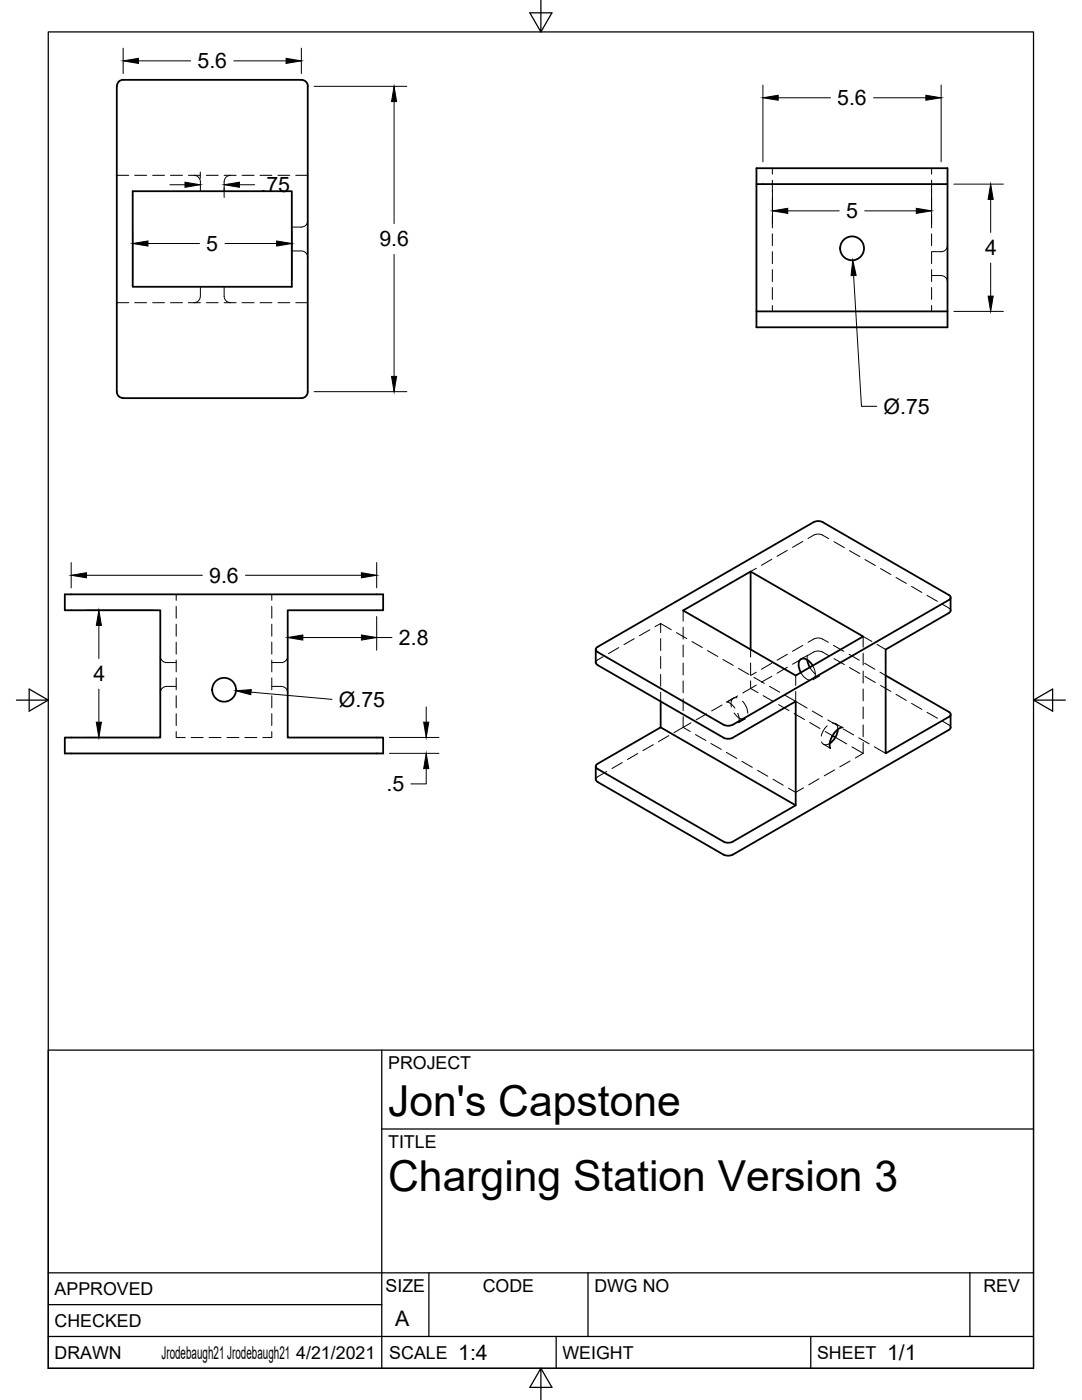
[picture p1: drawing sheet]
<svg xmlns="http://www.w3.org/2000/svg" width="216mm" height="279mm" viewBox="0 0 216 279" stroke-linecap="round" stroke-linejoin="round" font-family="sans-serif">
<!-- layer: Visible -->
<g fill="none" stroke="#000" stroke-width=".36">
<path d="M23.3 17.2v61a1.27 1.27 0 0 0 1.3 1.2M24.6 15.9h35.5M24.6 15.9a1.27 1.27 0 0 0-1.3 1.3M60.1 15.9a1.24 1.24 0 0 1 1.3 1.3v61a1.27 1.27 0 0 1-1.3 1.3M26.5 38.2h31.7v19h-31.7zM150.9 33.6h38.2v31.7h-38.2zM150.9 36.7h38.2M24.6 79.5h35.5M150.9 62.1h38.2M12.9 118.6h63.6v3.2h-19.1v25.4h19.1v3.2h-63.6v-3.2h19.1v-25.4h-19.1zM149.8 114.1v15.5M162.3 104.2l-43 24.9"/>
<path d="M162.4 104.2l1.1-.2 .7 .2 25.1 14.5 .3 .3v.5l-43.4 25.2M189.7 119.3v2.5M118.9 129.6v2.6l.3 .5M119.2 129.1l-.3 .5 .3 .5M119.3 130.1l25.1 14.6M119.3 132.7l25.1 14.5M131.8 140v5.2l-12.5 7.2M136.3 121.8l13.5-7.7 22.4 12.9-13.4 7.8zM161.1 131.7l.5 1.5M162.2 132.8a2.05 2.05 0 0 0-2.4-1.3 2.05 2.05 0 0 0 0 2.7M189.3 122.4l-12.6 7.2v20.7l12.6-7.2 .4-.5-.4-.5-12.6-7.3M189.7 121.8l-.4 .5"/>
<path d="M118.9 153v2.5l.3 .5M119.2 152.4l-.3 .5 .3 .6M119.3 156.1l25.1 14.5M131.8 145.2l27 15.5M144.4 144.6l.7 .2 1.1-.2M144.4 147.2l1.1 .2 .7-.2M146.2 147.2l12.6-7.2v20.7l-12.9 7.4-.8 .1-.7-.2-25.1-14.5M166.1 146.8l.6 .4M167.2 145.6a3.8 3.8 0 0 1-1.6 2.8M168 145.2l-.9 .4-.9 1.1-.6 1.6 .1 1M189.3 145.7l-43.1 24.9M189.7 142.6v2.6"/>
<path d="M189.7 145.2l-.4 .5M144.4 170.6l1.1 .2 .7-.2"/>
<circle cx="170" cy="49.6" r="2.38"/>
<circle cx="44.7" cy="137.7" r="2.38"/>
</g>
<!-- layer: Hidden -->
<g fill="none" stroke="#000" stroke-width=".2">
<path d="M23.3 35h2.4M26.9 35h2.4M30.5 35h2.3M34 35h2.4M37.6 35h2.4M38.7 35a1.29 1.29 0 0 1 1.3 1.3v1.9M41.2 35h2.3M44.7 35h2.4M46 35a1.3 1.3 0 0 0-1.3 1.3v1.9M48.3 35h2.4M51.9 35h2.4M55.5 35h2.3"/>
<path d="M59 35h2.4M154.1 33.6v1.2M154.1 36v2.3M154.1 39.5v2.4M185.9 33.6v1.2M185.9 36v2.3M185.9 39.5v2.4M40 57.2v1.9a1.3 1.3 0 0 1-1.3 1.3M44.7 57.2v1.9a1.33 1.33 0 0 0 1.3 1.3M58.2 50.1h1.9a1.3 1.3 0 0 1 1.3 1.3M61.4 44a1.25 1.25 0 0 1-1.3 1.3h-1.9M154.1 43.1v2.4"/>
<path d="M154.1 46.7v2.3M154.1 50.2v2.4M154.1 53.8v2.4M154.1 57.4v2.4M185.9 55h1.9a1.33 1.33 0 0 1 1.3 1.3M185.9 43.1v2.4M185.9 46.7v2.3M185.9 53.8v2.4M185.9 57.4v2.4M189.1 49a1.25 1.25 0 0 1-1.3 1.2h-1.9v2.4M23.3 60.4h2.4M26.9 60.4h2.4"/>
<path d="M30.5 60.4h2.3M34 60.4h2.4M37.6 60.4h2.4M41.2 60.4h2.3M44.7 60.4h2.4M48.3 60.4h2.4M51.9 60.4h2.4M55.5 60.4h2.3M59 60.4h2.4M154.1 61v1.1M185.9 61v1.1M35.2 118.6v1.2"/>
<path d="M54.2 118.6v1.2M150.9 113.4l-1.1 .7M154 111.6l-2.1 1.2M157.1 109.8l-2.1 1.2M160.2 108.1l-2.1 1.1M161.2 107.5l1.1-.7a2.02 2.02 0 0 1 1.8 0l1.3 .7M166.4 108.1l2.1 1.2M169.5 109.9l2.1 1.2M172.6 111.7l2.1 1.2M175.7 113.5l2.1 1.2M178.8 115.3l2 1.1M181.9 117l2 1.2"/>
<path d="M185 118.8l2 1.2M32 131a1.25 1.25 0 0 0 1.3 1.2h1.9M35.2 137h-1.9a1.29 1.29 0 0 0-1.3 1.3M35.2 121v2.4M35.2 124.6v2.4M35.2 128.1v2.4M35.2 131.7v2.4M35.2 135.3v2.4M35.2 138.9v2.3M54.2 137h1.9a1.29 1.29 0 0 1 1.3 1.3M54.2 121v2.4M54.2 124.6v2.4"/>
<path d="M54.2 128.1v2.4M54.2 131.7v2.4M54.2 135.3v2.4M54.2 138.9v2.3M57.4 131a1.25 1.25 0 0 1-1.3 1.2h-1.9M120.4 131l-1.3 .8-.2 .4M123.5 129.2l-2.1 1.3M126.6 127.5l-2.1 1.2M129.7 125.7l-2.1 1.2M130.7 125.1l1.1-.7v1.9M131.8 127.4v2.4M131.8 131v2.4"/>
<path d="M131.8 134.6v2.4M131.8 138.2v1.8M131.8 124.4l2.1 1.3M135 126.3l2 1.1M136.3 121.8v2.2M136.3 125.2v2.4M136.3 128.7v2.4M136.3 132.3v2.4M136.3 135.9v2.4M136.3 139.5v2.3M138.1 128l2 1.2M141.2 129.8l2 1.2"/>
<path d="M144.3 131.6l2 1.2M146.3 139.3l-1.3 .8 .8 .3 .8 .9M147.1 139.3a1.08 1.08 0 0 0-1.1 .4 1.08 1.08 0 0 0-.1 1.1v.3M147.2 138.9l-2.1 1.2M147.4 133.4l2 1.2M148.2 140l.8 1.2 .2 1.1M149.8 137.4l-1.6 .9M149.8 129.6v1.5M149.8 132.3v2.4M149.8 135.9v1.5M149.8 137.4l1.5 .8M150.5 135.2l2 1.2"/>
<path d="M150.9 136.7l-1.1 .7M150.9 134.2l-1.1 .6M152.3 138.8l2 1.2M153.5 137l2.1 1.2M154 132.4l-2.1 1.2M154 135l-2.1 1.1M156.6 138.7l2.2 1.3M157.1 130.6l-2.1 1.2M157.1 133.2l-2.1 1.2M158.8 134.8v2M158.8 138v2M158.8 140l2.2 1.3"/>
<path d="M159.8 134.2l.7 1 .6 .4 .5 .2M159.8 131.6l1.4-.8-.1 .9M160.2 131.4l-2.1 1.2M160.2 128.8l-2.1 1.2M161.2 130.8l1.1-.7a2.02 2.02 0 0 1 1.8 0l1.3 .8M161.2 128.2l1.1-.6a1.85 1.85 0 0 1 1.8 0l1.2 .6M161.6 133.2l1.1 1.3M162.2 132.8l.4 1.2 .1 .7-.1 .5M163.6 134.9l-1.4 .8M166.3 128.8l2.1 1.2M166.4 131.4l2.1 1.2M169.4 130.6l2.1 1.2"/>
<path d="M169.5 133.2l2.1 1.2M172.2 130.3v2.4M172.2 133.9v2.4M172.2 137.5v2.4M172.5 132.4l2.1 1.2M172.6 135l2.1 1.2M174 128l-1.8-1v2.2M175 128.6l1.7 1M175.6 134.2l1.1 .6M175.7 136.8l2.1 1.2M178.8 138.6l2 1.2M188.1 120.6l1.3 .8 .3 .4"/>
<path d="M35.2 142.4v2.4M35.2 146v1.2h1.8M38.1 147.2h2.4M41.7 147.2h2.4M45.3 147.2h2.4M48.9 147.2h2.3M54.2 142.4v2.4M54.2 146v1.2h-1.8M121.1 154l-2 1.1-.2 .4M124.2 152.2l-2.1 1.2M127.3 150.4l-2.1 1.2M130.4 148.6l-2.1 1.2"/>
<path d="M133.5 146.8l-2.1 1.2M136.3 143v2.2M136.3 145.2l1.4 .8M136.3 145.2l-1.8 1M137.9 144.3l-1.6 .9M138.8 146.6l2 1.2M141 142.5l-2.1 1.2M141.9 148.4l2 1.2M144.1 140.7l-2.1 1.2M144.9 150.2l2.1 1.2M146.5 142.3a2.07 2.07 0 0 0 2.2 1.2M147.2 142.4l.3 .9-.1 .9 1.3-.8"/>
<path d="M148.1 152l2 1.1M151.2 153.7l2 1.2M154.2 155.5l2.1 1.2M155.4 140.6l2 1.2M158.5 142.4l2 1.2M160.3 157.2l-1.5 .9-1.5-.8M161.6 144.2l2 1.2M162.1 141.9l2 1.2M163.4 155.4l-2 1.2M163.9 148.1l.1 .2a1.08 1.08 0 0 0 1.6 .1M164.3 148.5l1.4 .8M164.7 146l1.4 .8"/>
<path d="M165.1 144.9l-.8 .9-.4 1.1M165.2 143.7l2 1.2M165.7 149.3h.1M166.1 144.3h.2a1.03 1.03 0 0 1 .9 1.3M166.5 153.6l-2 1.2M166.7 147.2l2.3 1.3M166.7 144.4l1.3 .8M168 145.2h.1M168.3 145.5l2 1.2M169.6 151.9l-2 1.2M170 149.1l2.2 1.2M171.4 147.3l2 1.1"/>
<path d="M172.2 141.1v2.3M172.2 144.7v2.3M172.2 148.2v2.1M172.2 150.3l-1.5 1M174.5 149l2.2 1.3M181.9 140.4l2 1.2M185 142.2l2 1.1M188.1 143.9l1.3 .8 .3 .5"/>
</g>
<!-- layer: Border -->
<path d="M9.6 6.4h196.6v266.7h-196.6zM107.9 0v6.4l-2.2-3.8h4.4l-2.2 3.8M3.3 139.7h6.3l-3.8-2.2v4.4l3.8-2.2M206.2 139.7l3.8 2.2v-4.4l-3.8 2.2h6.4M107.9 273.1l2.2 3.8h-4.4l2.2-3.8v6.3" fill="none" stroke="#000" stroke-width=".25"/>
<!-- layer: Titleblock -->
<path d="M9.6 209.6h196.6v63.5h-196.6zM76.2 209.6v63.5M76.2 225.3h130M9.6 254h196.6M85.6 254v12.7M117.3 254v12.7M193.5 254v12.7M9.6 266.7h196.6M9.6 260.4h66.6M111 266.7v6.4M161.8 266.7v6.4" fill="none" stroke="#000" stroke-width=".25"/>
<!-- layer: Dimensions -->
<g fill="none" stroke="#000" stroke-width=".2">
<path d="M24.6 9.6v5.1M27.6 12.1h10.5M46.7 12.1h10.4M60.1 9.6v5.1M62.7 17.2h18.5M152.2 17v15.3M155.3 19.5h10.4M174.3 19.5h10.4M187.8 17v15.3M33.9 36.9h3M40 34.3v1.3M44.7 37.5v1.9"/>
<path d="M47.8 36.9h3M78.6 20.3v24.3M154.1 38v6.6M185.9 38v6.6M190.3 36.7h9.9M197.7 39.8v6.6M26.5 46.1v9.8M29.5 48.6h10.3M44.9 48.6h10.3M58.2 46.1v9.8M78.6 50.8v24.3M157.2 42.1h10.3"/>
<path d="M170.3 55l1.6 26.1h3M172.6 42.1h10.2M197.7 52.5v6.6M62.7 78.2h18.5M190.3 62.1h9.9M14.2 112.3v5M17.3 114.8h23.1M49 114.8h23.1M75.2 112.3v5M17.2 121.8h13.5M19.7 124.8v6.6M19.7 137.5v6.6"/>
<path d="M50.1 138.1l16.2 1.5M57.4 123v6.8M60.4 127.2h11.7M75.2 123v6.8M75.2 127.2h3M17.2 147.2h13.5M77.7 147.2h9.9M77.7 150.3h9.9M85 153.4v3h-3M85 141.1v3"/>
</g>
<g fill="#000" stroke="#000" stroke-width=".2">
<path d="M24.6 12.1l3-.5v1.1zM57.1 11.6l3 .5-3 .6zM152.2 19.5l3.1-.5v1zM184.7 19l3.1 .5-3.1 .5zM36.9 36.4l3.1 .5-3.1 .5zM44.7 36.9l3.1-.5v1zM78.6 17.2l.5 3.1h-1zM197.7 36.7l.5 3.1h-1zM26.5 48.6l3-.5v1zM55.2 48.1l3 .5-3 .5zM154.1 42.1l3.1-.5v1zM170.2 51.9l.6 3-1 .1z"/>
<path d="M182.8 41.6l3.1 .5-3.1 .5zM197.2 59.1h1l-.5 3zM78.1 75.1h1l-.5 3.1zM14.2 114.8l3.1-.5v1zM72.1 114.3l3.1 .5-3.1 .5zM19.7 121.8l.5 3h-1zM47.1 137.9l3-.3-.1 1zM57.4 127.2l3-.5v1zM72.1 126.7l3.1 .5-3.1 .5zM19.2 144.1h1l-.5 3.1zM84.5 144.1h1.1l-.6 3.1zM85 150.3l.6 3.1h-1.1z"/>
</g>
<g font-size="8.5">
<text x="77.4" y="222.8">Jon's Capstone</text>
<text x="77.4" y="237.8">Charging Station Version 3</text>
</g>
<g font-size="4.3">
<text x="39.4" y="13.7">5.6</text>
<text x="167" y="21">5.6</text>
<text x="52" y="38.4">.75</text>
<text x="168.8" y="43.6">5</text>
<text x="41.2" y="50.1">5</text>
<text x="75.7" y="49.2">9.6</text>
<text x="196.6" y="51">4</text>
<text x="176.3" y="82.5">Ø.75</text>
<text x="41.7" y="116.3">9.6</text>
<text x="79.6" y="128.7">2.8</text>
<text x="18.6" y="136">4</text>
<text x="67.6" y="141">Ø.75</text>
<text x="77.1" y="157.9">.5</text>
<text x="78.9" y="264.5">A</text>
<text x="91.4" y="271.4">1:4</text>
<text x="177" y="271.4">1/1</text>
</g>
<g font-size="3.5">
<text x="77.4" y="213.4">PROJECT</text>
<text x="77.4" y="229.1">TITLE</text>
<text x="76.9" y="257.8">SIZE</text>
<text x="96.3" y="257.8">CODE</text>
<text x="118.6" y="257.8">DWG NO</text>
<text x="196.2" y="257.8">REV</text>
<text x="10.9" y="258.5">APPROVED</text>
<text x="10.9" y="264.8">CHECKED</text>
<text x="10.9" y="271.2">DRAWN</text>
<text x="32.2" y="271.2">Jrodebaugh21 Jrodebaugh21</text>
<text x="59.1" y="271.2">4/21/2021</text>
<text x="77.7" y="271.2">SCALE</text>
<text x="112.2" y="271.2">WEIGHT</text>
<text x="163" y="271.2">SHEET</text>
</g>
</svg>
